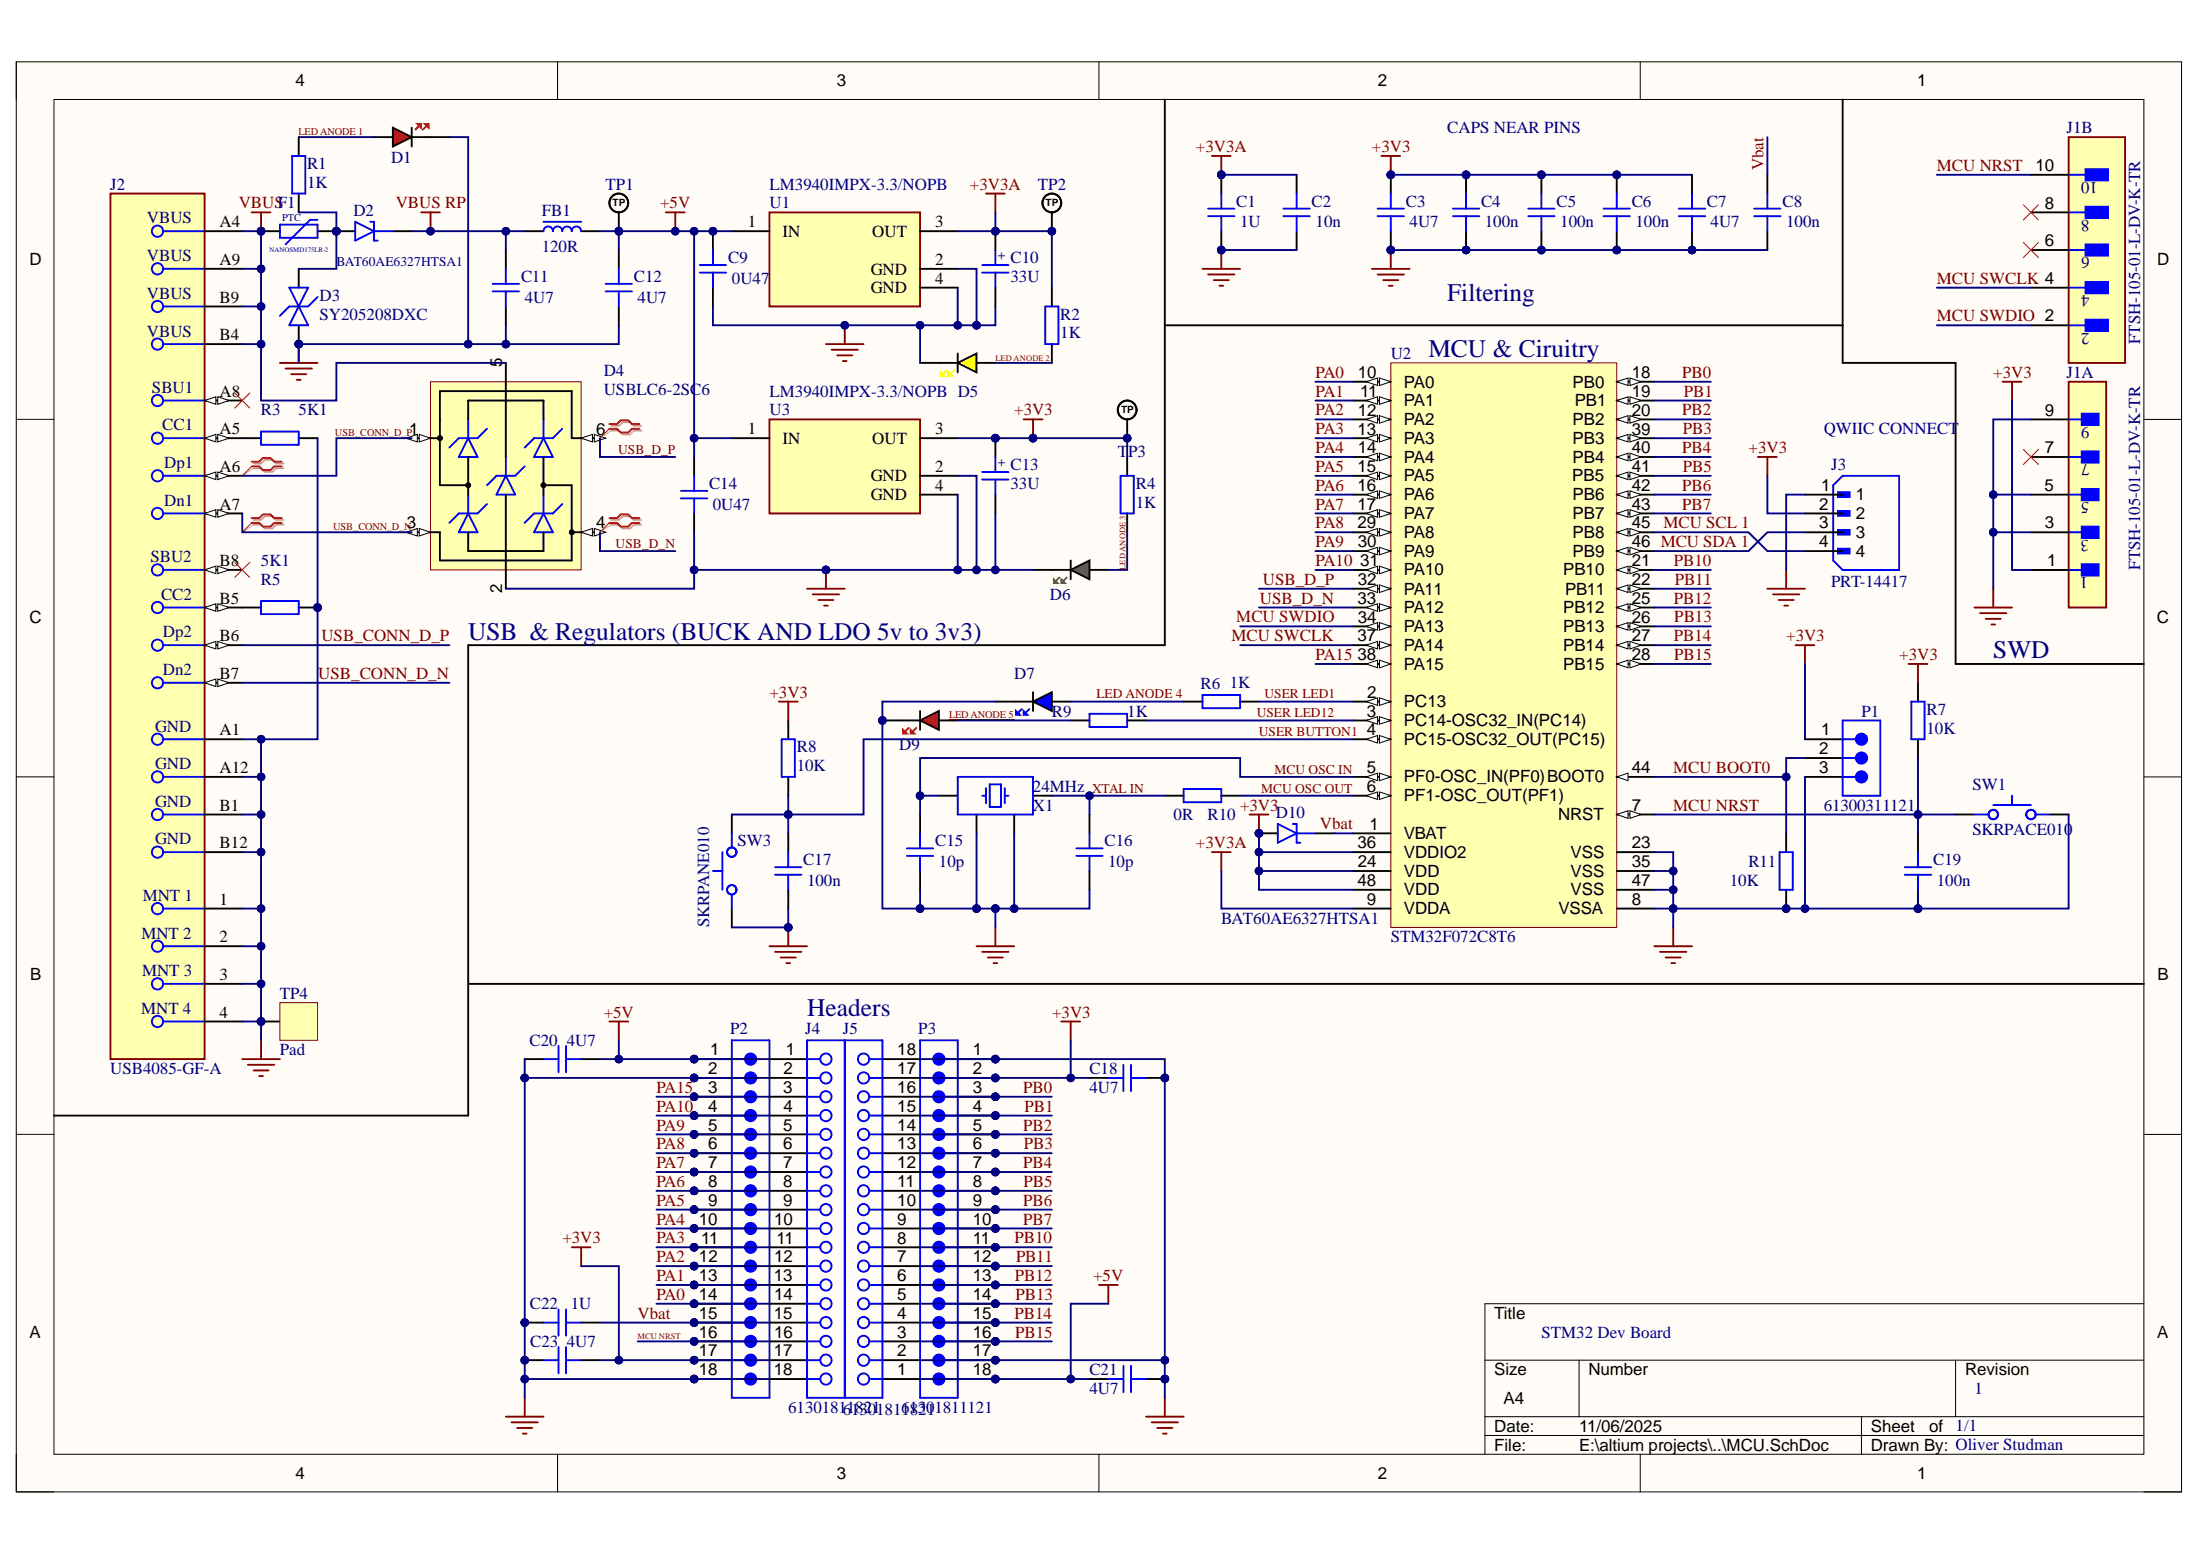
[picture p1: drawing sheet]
# Altium schematic sheet MCU.SchDoc
size A4; SheetNumber: 1; SheetTotal: 1

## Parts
C1  1U  [CAP_0603]
C2  10n  [CAP_0603]
C3  4U7  [CAP_0603]
C4  100n  [CAP_0603]
C5  100n  [CAP_0603]
C6  100n  [CAP_0603]
C7  4U7  [CAP_0603]
C8  100n  [CAP_0603]
C9  0U47  [CAP_0603]
C10  33U  [CAP_TANT_0603]
C11  4U7  [CAP_0603]
C12  4U7  [CAP_0603]
C13  33U  [CAP_TANT_0603]
C14  0U47  [CAP_0603]
C15  10p  [CAP_0603]
C16  10p  [CAP_0603]
C17  100n  [CAP_0603]
C18  4U7  [CAP_0603]
C19  100n  [CAP_0603]
C20  4U7  [CAP_0603]
C21  4U7  [CAP_0603]
C22  1U  [CAP_0603]
C23  4U7  [CAP_0603]
D1  RED  [LED_0603_RED]  (value not drawn)
D2  BAT60AE6327HTSA1  [SOD-323]
D3  SY205208DXC  [D_0603]
D4  USBLC6-2SC6  [SOT-23-6]
D5  YELLOW  [LED_0603_YELLOW]  (value not drawn)
D6  GREEN  [LED_0603_GREEN]  (value not drawn)
D7  BLUE  [LED_0603_BLUE]  (value not drawn)
D9  RED  [LED_0603_RED]  (value not drawn)
D10  BAT60AE6327HTSA1  [SOD-323]
F1  NANOSMD175LR-2  [FUSE_1206]
FB1  120R  [FB_0603]
J1  FTSH-105-01-L-DV-K-TR  [FP-FTSH-105-01-L-DV-K-TR-MFG]  (parts A,B of 2)
J2  USB4085-GF-A  [FP-USB4085-GF-A-MFG]
J3  PRT-14417  [SPARKFUN_PRT-14417]
J4  61301811821  [61301811821]
J5  61301811821  [61301811821]
P1  61300311121  [61300311121]
P2  61301811121  [61301811121]  (value not drawn)
P3  61301811121  [61301811121]
R1  1K  [RES_0603]
R2  1K  [RES_0603]
R3  5K1  [RES_0603]
R4  1K  [RES_0603]
R5  5K1  [RES_0603]
R6  1K  [RES_0603]
R7  10K  [RES_0603]
R8  10K  [RES_0603]
R9  1K  [RES_0603]
R10  0R  [RES_0603]
R11  10K  [RES_0603]
SW1  SKRPACE010  [SKRPANE010]
SW3  SKRPANE010  [SKRPANE010]
TP1  TP_NOBOM  [PAD_RND_1MM]  (value not drawn)  (no BOM)
TP2  TP_NOBOM  [PAD_RND_1MM]  (value not drawn)  (no BOM)
TP3  TP_NOBOM  [PAD_RND_1MM]  (value not drawn)  (no BOM)
TP4  Pad  [PAD_SQ_2MM]  (no BOM)
U1  LM3940IMPX-3.3/NOPB  [FP-DCY0004A-MFG]
U2  STM32F072C8T6  [STM-LQFP48_M]
U3  LM3940IMPX-3.3/NOPB  [FP-DCY0004A-MFG]
X1  24MHz  [XTAL_3225]

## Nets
+3V3: C3.2 C4.2 C5.2 C6.2 C7.2 C13.A C18.1 C23.1 D10.A J1.1 J3.2 J4.17 J5.17 P1.1 P2.17 P3.2 R4.2 R7.2 R8.2 TP3.1(TP) U2.24(VDD) U2.36(VDDIO2) U2.48(VDD) U3.3(OUT)
+3V3A: C1.2 C2.2 C10.A R2.2 TP2.1(TP) U1.3(OUT) U2.9(VDDA)
+5V: C9.2 C12.2 C14.2 C20.1 C21.1 FB1.2 J4.1 J5.1 P2.1 P3.18 TP1.1(TP) U1.1(IN) U3.1(IN)
GND: C1.1 C2.1 C3.1 C4.1 C5.1 C6.1 C7.1 C8.1 C9.1 C10.K C11.1 C12.1 C13.K C14.1 C15.1 C16.1 C17.1 C18.2 C19.1 C20.2 C21.2 C22.2 C23.2 D1.K D3.A D4.2(GND) D5.K D6.K D7.K D9.K J1.3 J1.5 J1.9 J2.1(MNT_1) J2.2(MNT_2) J2.3(MNT_3) J2.4(MNT_4) J2.A1(GND) J2.A12(GND) J2.B1(GND) J2.B12(GND) J3.1 J4.2 J4.18 J5.2 J5.18 P1.3 P2.2 P2.18 P3.1 P3.17 R3.2 R5.1 R11.1 SW1.34 SW3.12 TP4.1 U1.2(GND) U1.4(GND) U2.8(VSSA) U2.23(VSS) U2.35(VSS) U2.47(VSS) U3.2(GND) U3.4(GND) X1.2 X1.4
VBUS: D4.5(VBUS) F1.1 J2.A4(VBUS) J2.A9(VBUS) J2.B4(VBUS) J2.B9(VBUS)
VBUS RP: C11.2 D2.K FB1.1
LED ANODE 1: D1.A R1.2
LED ANODE 2: D5.A R2.1
LED ANODE 3: D6.A R4.1
LED ANODE 4: D7.A R6.1
LED ANODE 5: D9.A R9.1
MCU BOOT0: P1.2 R11.2 U2.44(BOOT0)
MCU NRST: C19.2 J1.10 J4.16 P2.16 R7.1 SW1.12 U2.7(NRST)
MCU OSC IN: C15.2 U2.5(PF0-OSC_IN(PF0)) X1.1
MCU OSC OUT: R10.1 U2.6(PF1-OSC_OUT(PF1))
MCU SCL 1: J3.4 U2.45(PB8)
MCU SDA 1: J3.3 U2.46(PB9)
MCU SWCLK: J1.4 U2.37(PA14)
MCU SWDIO: J1.2 U2.34(PA13)
PA0: J4.14 P2.14 U2.10(PA0)
PA1: J4.13 P2.13 U2.11(PA1)
PA2: J4.12 P2.12 U2.12(PA2)
PA3: J4.11 P2.11 U2.13(PA3)
PA4: J4.10 P2.10 U2.14(PA4)
PA5: J4.9 P2.9 U2.15(PA5)
PA6: J4.8 P2.8 U2.16(PA6)
PA7: J4.7 P2.7 U2.17(PA7)
PA8: J4.6 P2.6 U2.29(PA8)
PA9: J4.5 P2.5 U2.30(PA9)
PA10: J4.4 P2.4 U2.31(PA10)
PA15: J4.3 P2.3 U2.38(PA15)
PB0: J5.16 P3.3 U2.18(PB0)
PB1: J5.15 P3.4 U2.19(PB1)
PB2: J5.14 P3.5 U2.20(PB2)
PB3: J5.13 P3.6 U2.39(PB3)
PB4: J5.12 P3.7 U2.40(PB4)
PB5: J5.11 P3.8 U2.41(PB5)
PB6: J5.10 P3.9 U2.42(PB6)
PB7: J5.9 P3.10 U2.43(PB7)
PB10: J5.8 P3.11 U2.21(PB10)
PB11: J5.7 P3.12 U2.22(PB11)
PB12: J5.6 P3.13 U2.25(PB12)
PB13: J5.5 P3.14 U2.26(PB13)
PB14: J5.4 P3.15 U2.27(PB14)
PB15: J5.3 P3.16 U2.28(PB15)
USB_CONN_D_N: D4.3(IO2) J2.A7(Dn1) J2.B7(Dn2)
USB_CONN_D_P: D4.1(IO1) J2.A6(Dp1) J2.B6(Dp2)
USB_D_N: D4.4(IO2) U2.33(PA12)
USB_D_P: D4.6(IO1) U2.32(PA11)
USER BUTTON1: C17.2 R8.1 SW3.34 U2.4(PC15-OSC32_OUT(PC15))
USER LED1: R6.2 U2.2(PC13)
USER LED12: R9.2 U2.3(PC14-OSC32_IN(PC14))
Vbat: C8.2 C22.1 D10.K J4.15 P2.15 U2.1(VBAT)
XTAL IN: C16.2 R10.2 X1.3
NetD2_A: D2.A D3.K F1.2 R1.1
NetJ2_A5: J2.A5(CC1) R3.1
NetJ2_B5: J2.B5(CC2) R5.2

Not connected (* = marked no-connect by the designer): J1 6* 7* 8*; J2 A8(SBU1)* B8(SBU2)*

## Layout directives
differential pair: USB_CONN_D_N, USB_CONN_D_P, USB_D_N, USB_D_P

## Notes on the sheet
- CAPS NEAR PINS
- Filtering
- (near U2) MCU & Ciruitry
- (near J3) QWIIC CONNECT
- USB  & Regulators (BUCK AND LDO 5v to 3v3)
- SWD
- Headers
- STM32 Dev Board
- 1/1
- 1
- Oliver Studman
